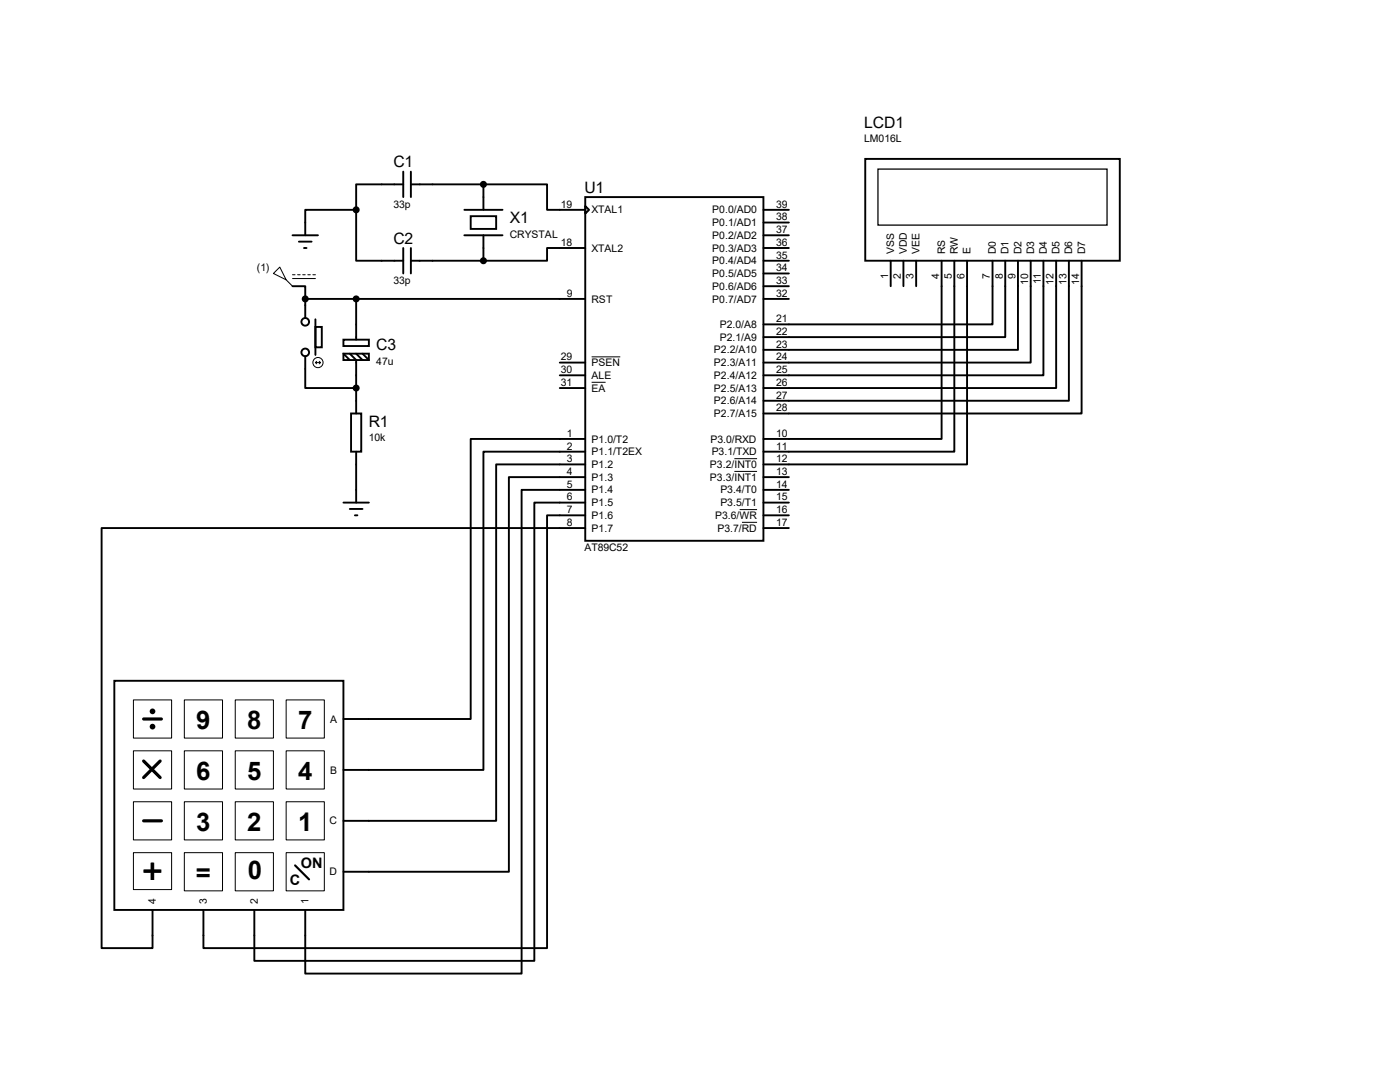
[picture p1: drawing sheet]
<svg xmlns="http://www.w3.org/2000/svg" width="279mm" height="216mm" viewBox="0 0 279 216" stroke-linecap="round" stroke-linejoin="round" font-family="sans-serif">
<g fill="none" stroke="#000" stroke-width=".38">
<path d="M80.5 36.8h-9.4v5.1M80.5 34.2v5.1M82 36.8h14.5M82 34.2v5.1M96.5 36.8h12.7v5.1h7.6M96.5 36.8v5.1M116.8 39.3h35.6v68.6h-35.6zM172.7 31.7h50.8v20.3h-50.8zM58.4 57.1h2.5v2.5M58.4 46.9h5.1M59.6 48.2h2.6M60.7 49.5h.5"/>
<path d="M60.9 59.6h55.9M60.9 59.6v3.9M71.1 41.9v10.1h9.4M71.1 41.9h-10.2v5M71.1 59.6v8.2M80.5 49.5v5.1M82 52h14.5M82 49.5v5.1M92.7 41.9h7.6M92.7 46.9h7.6M93.9 43.1h5.1v2.6h-5.1zM96.5 46.9v5.1"/>
<path d="M116.8 41.1l.8 .8-.8 .7zM116.8 49.5h-7.6v2.5h-12.7M152.4 52h5M152.4 59.6h5M152.4 49.5h5M152.4 41.9h5M152.4 44.4h5M152.4 46.9h5M152.4 54.6h5M152.4 57.1h5M177.8 52v5.1M180.3 52v5.1"/>
<path d="M182.8 52v5.1M187.9 52v35.6h-35.5M190.5 52v38.1h-38.1M193 52v40.7h-40.6M198.1 52v12.7h-45.7M200.6 52v15.3h-48.2M203.2 52v17.8h-50.8M205.7 52v20.3h-53.3M208.2 52v22.9h-55.8M210.8 52v25.4h-58.4M213.3 52v28h-60.9M215.9 52v30.5h-63.5"/>
<path d="M60.9 71.1v6.3h10.2M62.9 65.2h1.3v4.1h-1.3zM62.9 63.7v7.1M68.5 67.8h5.1v1.2h-5.1zM68.5 70.6h5.1v1.2h-5.1zM68.5 70.6l1.3 1.2M69.8 70.6l1.3 1.2v10.7M71.1 70.6l1.2 1.2M72.3 70.6l1.3 1.2M111.7 74.9h5.1M111.7 77.4h5.1M111.7 72.3h5.1"/>
<path d="M70.1 82.5h2v7.6h-2zM71.1 90.1v10.2M116.8 87.6h-22.9v55.9h-25.4M116.8 90.1h-20.3v63.5h-28M116.8 92.7h-17.8v71.1h-30.5M116.8 95.2h-15.2v78.7h-33.1M116.8 97.7h-12.7v96.6h-43.2v-12.7M152.4 95.2h5M152.4 97.7h5M68.5 100.3h5.1M69.8 101.6h2.5M70.8 102.8h.5"/>
<path d="M116.8 100.3h-10.2v91.4h-55.8v-10.1M116.8 105.4h-96.5v83.8h10.1v-7.6M116.8 102.8h-7.6v86.4h-68.6v-7.6M152.4 100.3h5M152.4 102.8h5M152.4 105.4h5M22.8 135.8h45.7v45.8h-45.7z"/>
<circle cx="60.9" cy="64.2" r=".76"/>
<circle cx="60.9" cy="70.3" r=".76"/>
</g>
<g fill="none" stroke="#000" stroke-width=".2">
<path d="M55.8 53.3l1.3 2.5-2.5-1.2zM57.1 55.8l1.3 1.3M58.4 54.8h.5M58.4 55.6h4.5M59.4 54.8h.5M60.4 54.8h.5M61.4 54.8h.5M62.4 54.8h.5M62.9 72.3h1.1M62.9 72.3l.3 .3M63.2 72.1l-.3 .2M63.7 72.1l.3 .2"/>
<path d="M64 72.3l-.3 .3M118.1 76.3h2.8M118.1 71.2h5.7M146.6 91.5h4.5M146.6 94.1h4.5M147.6 101.7h3.5M148.1 104.2h3M26.6 139.7h7.6v7.6h-7.6zM36.8 139.7h7.6v7.6h-7.6zM46.9 139.7h7.7v7.6h-7.7zM57.1 139.7h7.6v7.6h-7.6zM26.6 149.8h7.6v7.6h-7.6z"/>
<path d="M26.6 160h7.6v7.6h-7.6zM36.8 149.8h7.6v7.6h-7.6zM36.8 160h7.6v7.6h-7.6zM46.9 149.8h7.7v7.6h-7.7zM46.9 160h7.7v7.6h-7.7zM57.1 149.8h7.6v7.6h-7.6zM57.1 160h7.6v7.6h-7.6zM26.6 170.1h7.6v7.4h-7.6zM36.8 170.1h7.6v7.7h-7.6zM46.9 170.1h7.7v7.7h-7.7zM57.1 170.1h7.6v7.7h-7.6z"/>
<circle cx="63.5" cy="72.3" r="1.02"/>
</g>
<g fill="#000" stroke="#000" stroke-width=".38">
<circle cx="96.5" cy="36.8" r=".51"/>
<circle cx="60.9" cy="59.6" r=".51"/>
<circle cx="71.1" cy="41.9" r=".51"/>
<circle cx="71.1" cy="59.6" r=".51"/>
<circle cx="96.5" cy="52" r=".51"/>
<circle cx="71.1" cy="77.4" r=".51"/>
</g>
<path d="M175.2 33.7h45.7v11.2h-45.7z" fill="none" stroke="#000" stroke-width=".25"/>
<g fill="none" stroke="#000" stroke-width=".64">
<path d="M28.7 151.8l3.3 3.4M28.7 143.5h3.5M32 151.8l-3.3 3.4M28.7 163.8h3.5"/>
<circle cx="30.4" cy="145" r=".25"/>
<circle cx="30.4" cy="141.9" r=".25"/>
</g>
<path d="M58.9 172.7l2.8 2.8" fill="none" stroke="#000" stroke-width=".42"/>
<text font-size="7.3" x="28.3" y="176.4">+</text>
<g font-size="5.1">
<text x="39.2" y="145.4">9</text>
<text x="49.3" y="145.4">8</text>
<text x="59.5" y="145.4">7</text>
<text x="39.2" y="155.6">6</text>
<text x="49.3" y="155.6">5</text>
<text x="59.5" y="155.6">4</text>
<text x="39.2" y="165.7">3</text>
<text x="49.3" y="165.7">2</text>
<text x="59.5" y="165.7">1</text>
<text x="39.1" y="175.9">=</text>
<text x="49.4" y="175.4">0</text>
</g>
<g font-size="3.1">
<text x="172.5" y="25.5">LCD1</text>
<text x="78.5" y="33.4">C1</text>
<text x="116.6" y="38.5">U1</text>
<text x="101.8" y="44.5">X1</text>
<text x="78.5" y="48.6">C2</text>
<text x="75.1" y="69.9">C3</text>
<text x="73.6" y="85.2">R1</text>
</g>
<g font-size="2.9">
<text x="60" y="173.2">ON</text>
<text x="57.9" y="176.5">C</text>
</g>
<g font-size="2.1">
<text x="172.5" y="28.4">LM016L</text>
<text x="78.5" y="41.4">33p</text>
<text x="111.9" y="41.4">19</text>
<text x="154.9" y="41.4">39</text>
<text x="101.8" y="47.4">CRYSTAL</text>
<text x="118.1" y="42.6">XTAL1</text>
<text x="142.2" y="42.6">P0.0/AD0</text>
<text x="142.2" y="45.1">P0.1/AD1</text>
<text x="142.2" y="47.7">P0.2/AD2</text>
<text x="154.9" y="44">38</text>
<text x="154.9" y="46.5">37</text>
<text x="111.9" y="49.1">18</text>
<text x="118.1" y="50.2">XTAL2</text>
<text x="142.2" y="50.2">P0.3/AD3</text>
<text x="142.2" y="52.7">P0.4/AD4</text>
<text x="154.9" y="49.1">36</text>
<text x="154.9" y="51.6">35</text>
<text x="178.4" y="50.8" transform="rotate(-90 178.4 50.8)">VSS</text>
<text x="181" y="50.8" transform="rotate(-90 181 50.8)">VDD</text>
<text x="183.5" y="50.8" transform="rotate(-90 183.5 50.8)">VEE</text>
<text x="188.6" y="50.8" transform="rotate(-90 188.6 50.8)">RS</text>
<text x="191.1" y="50.8" transform="rotate(-90 191.1 50.8)">RW</text>
<text x="193.7" y="50.8" transform="rotate(-90 193.7 50.8)">E</text>
<text x="198.8" y="50.8" transform="rotate(-90 198.8 50.8)">D0</text>
<text x="201.3" y="50.8" transform="rotate(-90 201.3 50.8)">D1</text>
<text x="203.8" y="50.8" transform="rotate(-90 203.8 50.8)">D2</text>
<text x="206.4" y="50.8" transform="rotate(-90 206.4 50.8)">D3</text>
<text x="208.9" y="50.8" transform="rotate(-90 208.9 50.8)">D4</text>
<text x="211.5" y="50.8" transform="rotate(-90 211.5 50.8)">D5</text>
<text x="214" y="50.8" transform="rotate(-90 214 50.8)">D6</text>
<text x="216.5" y="50.8" transform="rotate(-90 216.5 50.8)">D7</text>
<text x="51.3" y="54">(1)</text>
<text x="78.5" y="56.7">33p</text>
<text x="113.1" y="59.2">9</text>
<text x="142.2" y="55.3">P0.5/AD5</text>
<text x="142.2" y="57.8">P0.6/AD6</text>
<text x="154.9" y="54.1">34</text>
<text x="154.9" y="56.7">33</text>
<text x="154.9" y="59.2">32</text>
<text x="177.3" y="55.7" transform="rotate(-90 177.3 55.7)">1</text>
<text x="179.8" y="55.7" transform="rotate(-90 179.8 55.7)">2</text>
<text x="182.3" y="55.7" transform="rotate(-90 182.3 55.7)">3</text>
<text x="187.4" y="55.7" transform="rotate(-90 187.4 55.7)">4</text>
<text x="190" y="55.7" transform="rotate(-90 190 55.7)">5</text>
<text x="192.5" y="55.7" transform="rotate(-90 192.5 55.7)">6</text>
<text x="197.6" y="55.7" transform="rotate(-90 197.6 55.7)">7</text>
<text x="200.1" y="55.7" transform="rotate(-90 200.1 55.7)">8</text>
<text x="202.7" y="55.7" transform="rotate(-90 202.7 55.7)">9</text>
<text x="205.2" y="56.9" transform="rotate(-90 205.2 56.9)">10</text>
<text x="207.7" y="56.7" transform="rotate(-90 207.7 56.7)">11</text>
<text x="210.3" y="56.9" transform="rotate(-90 210.3 56.9)">12</text>
<text x="212.8" y="56.9" transform="rotate(-90 212.8 56.9)">13</text>
<text x="215.4" y="56.9" transform="rotate(-90 215.4 56.9)">14</text>
<text x="118.1" y="60.4">RST</text>
<text x="142.2" y="60.4">P0.7/AD7</text>
<text x="143.6" y="65.4">P2.0/A8</text>
<text x="154.9" y="64.3">21</text>
<text x="111.9" y="71.9">29</text>
<text x="142.5" y="70.5">P2.2/A10</text>
<text x="143.6" y="68">P2.1/A9</text>
<text x="154.9" y="66.8">22</text>
<text x="154.9" y="69.4">23</text>
<text x="154.9" y="71.9">24</text>
<text x="75.1" y="72.8">47u</text>
<text x="111.9" y="74.5">30</text>
<text x="111.9" y="77">31</text>
<text x="118.1" y="75.6">ALE</text>
<text x="118.1" y="73.1">PSEN</text>
<text x="142.5" y="73.1">P2.3/A11</text>
<text x="142.5" y="75.6">P2.4/A12</text>
<text x="154.9" y="74.5">25</text>
<text x="154.9" y="77">26</text>
<text x="118.1" y="78.1">EA</text>
<text x="142.5" y="83.2">P2.7/A15</text>
<text x="142.5" y="78.1">P2.5/A13</text>
<text x="142.5" y="80.7">P2.6/A14</text>
<text x="154.9" y="82.1">28</text>
<text x="154.9" y="79.5">27</text>
<text x="73.6" y="88.1">10k</text>
<text x="113.1" y="87.2">1</text>
<text x="113.1" y="89.7">2</text>
<text x="118.1" y="88.3">P1.0/T2</text>
<text x="141.8" y="88.3">P3.0/RXD</text>
<text x="154.9" y="87.2">10</text>
<text x="154.9" y="89.7">11</text>
<text x="113.1" y="92.2">3</text>
<text x="113.1" y="94.8">4</text>
<text x="118.1" y="90.8">P1.1/T2EX</text>
<text x="118.1" y="93.4">P1.2</text>
<text x="118.1" y="95.9">P1.3</text>
<text x="141.7" y="93.4">P3.2/INT0</text>
<text x="141.7" y="95.9">P3.3/INT1</text>
<text x="142" y="90.8">P3.1/TXD</text>
<text x="154.9" y="92.2">12</text>
<text x="154.9" y="94.8">13</text>
<text x="113.1" y="97.3">5</text>
<text x="113.1" y="99.9">6</text>
<text x="118.1" y="98.5">P1.4</text>
<text x="118.1" y="101">P1.5</text>
<text x="143.8" y="98.5">P3.4/T0</text>
<text x="143.8" y="101">P3.5/T1</text>
<text x="154.9" y="97.3">14</text>
<text x="154.9" y="99.9">15</text>
<text x="113.1" y="102.4">7</text>
<text x="113.1" y="104.9">8</text>
<text x="118.1" y="103.5">P1.6</text>
<text x="118.1" y="106.1">P1.7</text>
<text x="142.7" y="103.5">P3.6/WR</text>
<text x="143.2" y="106.1">P3.7/RD</text>
<text x="154.9" y="104.9">17</text>
<text x="154.9" y="102.4">16</text>
<text x="116.6" y="110">AT89C52</text>
<text x="65.9" y="144.2">A</text>
<text x="65.9" y="154.3">B</text>
<text x="65.7" y="164.5">C</text>
<text x="65.7" y="174.7">D</text>
<text x="31.1" y="180.3" transform="rotate(-90 31.1 180.3)">4</text>
<text x="41.3" y="180.3" transform="rotate(-90 41.3 180.3)">3</text>
<text x="51.4" y="180.3" transform="rotate(-90 51.4 180.3)">2</text>
<text x="61.6" y="180.3" transform="rotate(-90 61.6 180.3)">1</text>
</g>
</svg>
